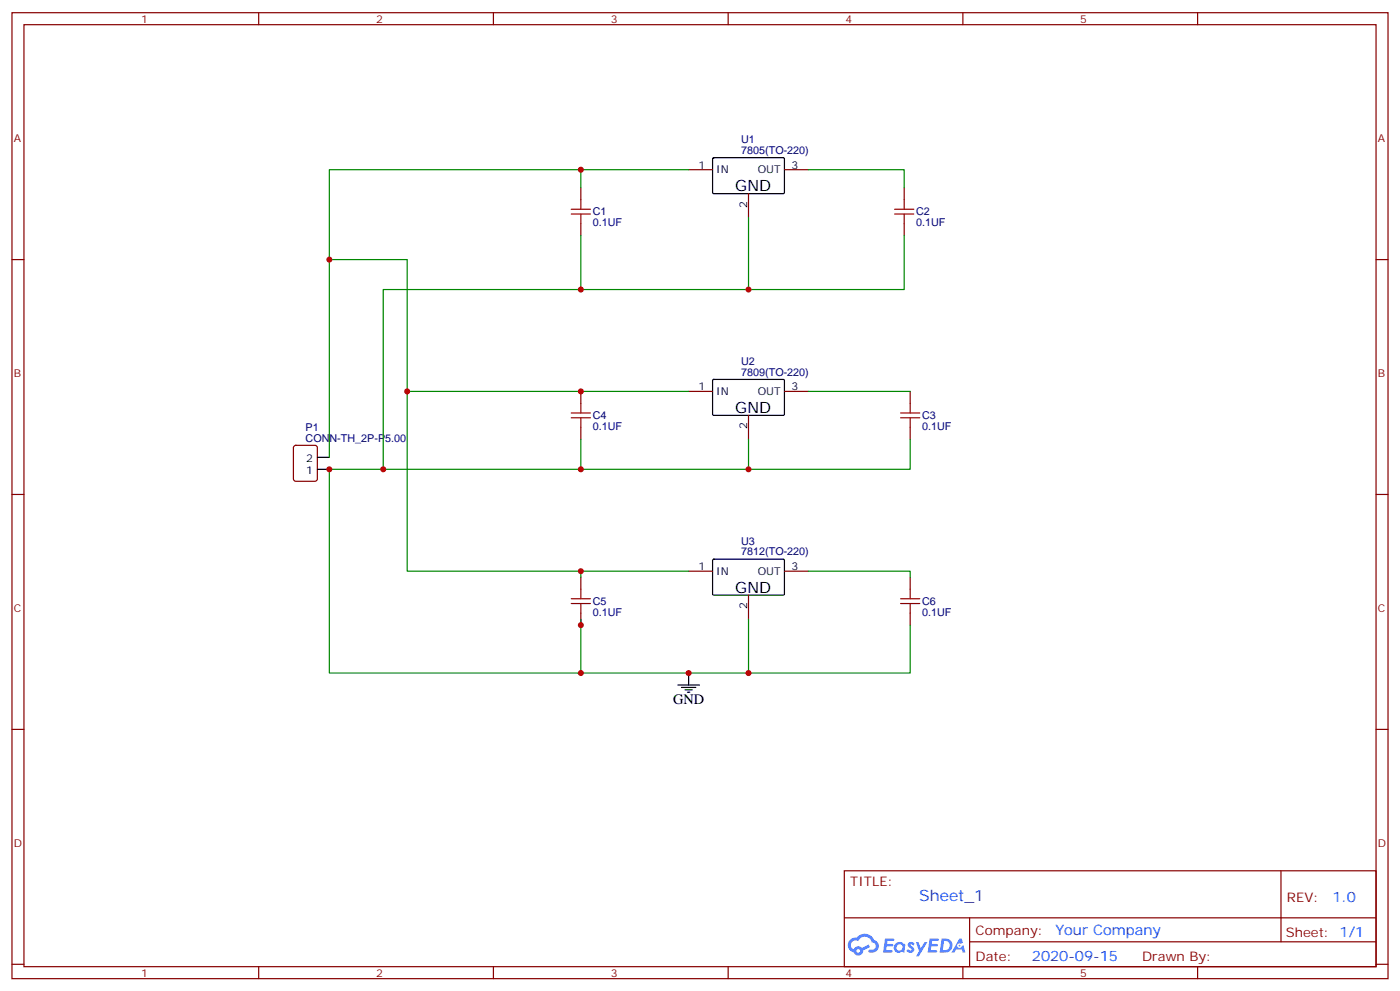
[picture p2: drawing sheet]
<svg xmlns="http://www.w3.org/2000/svg" width="412mm" height="292mm" viewBox="0 0 412 292" stroke-linecap="round" stroke-linejoin="round" font-family="sans-serif">
<g fill="none" stroke="#870000" stroke-width=".35">
<path d="M3.5 3.7h405.4v284.4h-405.4zM7.1 7.3h398.2v277.3h-398.2zM76.2 3.7v3.6M145.3 3.7v3.6M214.5 3.7v3.6M283.6 3.7v3.6M352.8 3.7v3.6M3.5 76.4h3.6M405.3 76.4h3.6M3.5 145.6h3.6M405.3 145.6h3.6M3.5 214.7h3.6"/>
<path d="M405.3 214.7h3.6M248.7 256.3h156.6v28.3h-156.6zM377.3 256.4v20.8M248.7 270.2h156.5M285.6 277.2h119.6M285.6 270.2v14.1M3.5 283.8h3.6M76.2 284.6v3.5M145.3 284.6v3.5M214.5 284.6v3.5M283.6 284.6v3.5M352.8 284.6v3.5"/>
<path d="M405.3 283.8h3.6"/>
</g>
<g fill="#5487ff">
<path d="M267.7 277.5a1.22 1.22 0 0 1 1.7 .3l-.4 .5a.47 .47 0 0 0-.3-.4 .47 .47 0 0 0-.5 .2l.1 .3a1.14 1.14 0 0 1 .8 1.7 1.14 1.14 0 0 1-1.9 0l-.2-.2 .5-.5 .7 .4a.29 .29 0 0 0 .3-.3 .29 .29 0 0 0-.2-.3 1.04 1.04 0 0 1-.6-1.7z"/>
<path d="M260.7 276.3h2.4l.3 .1-.2 .5-1.8 .1-.1 .9h1.5l.3 .3-.3 .4h-1.6l-.2 1.1h1.7l.2 .3-.2 .4h-2.6z"/>
<path d="M273.8 276.3h2.4l.3 .1-.1 .5-1.8 .1-.2 .9h1.6l.3 .3-.4 .4h-1.6l-.1 1.1h1.7l.2 .3-.2 .4h-2.6z"/>
<path d="M282.6 276.3h.7l.3 1.2-.6 .3a.69 .69 0 0 0-1 .3 .69 .69 0 0 0 .4 1 .69 .69 0 0 0 .9-.6l.5-.3 .6 2.2h-.8l-.2-.9h-1.8l-.5 .9h-.8z"/>
<path d="M269.8 277.3h.8l.6 1.9 1.1-1.9h.9l-2.6 4.2h-.8l.9-1.5z"/>
<path d="M277.4 276.3l-.6 4.1h1.3a2.11 2.11 0 0 0 2.5-2.1 2.11 2.11 0 0 0-2.5-2zM278.1 277a1.39 1.39 0 0 1 1.7 1.4 1.39 1.39 0 0 1-1.8 1.3h-.3z"/>
<path d="M263.7 277.9a1.54 1.54 0 0 0-.1 2.1 1.54 1.54 0 0 0 2.2 .2l.6 .2 .3-2.3-.2-.2-.4-.1a1.49 1.49 0 0 0-2.4 .1zM264 278.9a.94 .94 0 0 1 1.8 0 .94 .94 0 0 1-1.8 0z"/>
<path d="M250.4 276.6a2.18 2.18 0 0 0 1.1 3.8 1.44 1.44 0 0 0 1.6 .9 1.44 1.44 0 0 0 1.2-1.5l2-1-.5-.7-1.9 .9a1.47 1.47 0 0 0-2.4 .5 1.39 1.39 0 0 1-.7-2 1.39 1.39 0 0 1 2-.5 2.12 2.12 0 0 1 2.2-1.3 2.12 2.12 0 0 1 1.9 1.7 1.14 1.14 0 0 1 1.1 1.4 1.14 1.14 0 0 1-1.7 .8 .43 .43 0 0 0-.5 .3 .43 .43 0 0 0 .4 .5 1.98 1.98 0 0 0 2.5-1.2 1.98 1.98 0 0 0-1.2-2.5 3.1 3.1 0 0 0-5.3-.7l-.9 .1zM252.3 279.9a.55 .55 0 0 1 1.1 0 .55 .55 0 0 1-1.1 0z"/>
<circle cx="282.6" cy="278.4" r=".26"/>
</g>
<path d="M210 46.6l.3-.2 20.6 .1 .2 .3-.1 10-.3 .2h-20.6l-.2-.3zM210 111.9l.3-.2h20.6l.2 .3-.1 10.1-.3 .2-20.6-.1-.2-.3zM93.5 138.1h3.5M93.5 134.6h3.5M210 164.8l.3-.2 20.6 .1 .2 .3-.1 10-.3 .2-20.6-.1-.2-.3zM202.8 198.1v3.5M199.7 201.6h6.3M200.7 202.4h4.3M201.8 203.1h2.1M202.5 203.8h.7" fill="none" stroke="#000" stroke-width=".35"/>
<g fill="none" stroke="#870000" stroke-width=".35">
<path d="M171.1 55.2v3.6M202.8 50h7.1M220.5 57v7.1M231.1 50h7M266.3 55.2v3.6M171.1 65.8v3.6M266.3 65.8v3.6M171.1 115.2v3.5M202.8 115.2h7.1M231.1 115.2h7M268.1 115.2v3.5M86.7 131.3l.4-.2h5.7l.6 .4 .1 9.5-.5 .6-5.9 .1-.6-.5-.1-9.4z"/>
<path d="M171.1 125.8v3.5M220.5 122.3v7M268.1 125.8v3.5M171.1 169.9v3.5M202.8 168.1h7.1M220.5 175.2v7M231.1 168.1h7M268.1 169.9v3.5M171.1 180.5v3.5M268.1 180.5v3.5"/>
</g>
<g fill="none" stroke="#a10000" stroke-width=".35">
<path d="M171.1 58.8v2.8M266.3 58.8v2.8M168.3 63h5.6M168.3 61.6h5.6M171.1 63v2.8M263.5 63h5.7M263.5 61.6h5.7M266.3 63v2.8M171.1 118.7v2.9M268.1 118.7v2.9M168.3 123h5.6M168.3 121.6h5.6"/>
<path d="M171.1 123v2.8M265.3 123h5.6M265.3 121.6h5.6M268.1 123v2.8M168.3 177.7h5.6M168.3 176.2h5.6M171.1 173.4v2.8M171.1 177.7v2.8M265.3 177.7h5.6M265.3 176.2h5.6M268.1 173.4v2.8M268.1 177.7v2.8"/>
</g>
<g fill="none" stroke="#008700" stroke-width=".35">
<path d="M171.1 50v5.2M202.8 50h-105.8v84.6M238.1 50h28.2v5.2M97 76.4h22.9v91.7h82.9M171.1 69.4v15.8M220.5 64.1v21.1M266.3 69.4v15.8h-153.4v52.9M119.9 115.2h82.9M238.1 115.2h30M171.1 129.3v8.8M220.5 129.3v8.8M268.1 129.3v8.8h-171.1v60h171.1v-14.1"/>
<path d="M171.1 168.1v1.8M238.1 168.1h30v1.8M171.1 182.2v15.9M220.5 182.2v15.9"/>
</g>
<g fill="#c00">
<circle cx="171.1" cy="50" r=".88"/>
<circle cx="171.1" cy="184" r=".88"/>
<circle cx="97" cy="76.4" r=".88"/>
<circle cx="171.1" cy="168.1" r=".88"/>
<circle cx="220.5" cy="138.1" r=".88"/>
<circle cx="171.1" cy="138.1" r=".88"/>
<circle cx="97" cy="138.1" r=".88"/>
<circle cx="171.1" cy="198.1" r=".88"/>
<circle cx="220.5" cy="198.1" r=".88"/>
<circle cx="202.8" cy="198.1" r=".88"/>
<circle cx="112.9" cy="138.1" r=".88"/>
<circle cx="171.1" cy="85.2" r=".88"/>
<circle cx="220.5" cy="85.2" r=".88"/>
<circle cx="119.9" cy="115.2" r=".88"/>
<circle cx="171.1" cy="115.2" r=".88"/>
</g>
<g font-size="4.6">
<text x="216.6" y="56.3">GND</text>
<text x="216.6" y="121.6">GND</text>
<text x="216.6" y="174.5">GND</text>
</g>
<text font-size="4.6" fill="#00f" x="270.8" y="265.4">Sheet_1</text>
<text font-size="4.2" x="198.3" y="207.3">GND</text>
<g font-size="4.2" fill="#00f">
<text x="392.5" y="265.6">1.0</text>
<text x="310.9" y="275.2">Your Company</text>
<text x="304" y="283">2020-09-15</text>
</g>
<g font-size="3.9" fill="#800">
<text x="250.5" y="260.9">TITLE:</text>
<text x="379.1" y="265.6">REV:</text>
<text x="287.4" y="275.1">Company:</text>
<text x="378.7" y="275.7">Sheet: 1/1</text>
<text x="287.4" y="282.8">Date:</text>
<text x="336.4" y="282.9">Drawn By:</text>
</g>
<g font-size="3.2" fill="#800">
<text x="41.6" y="6.7">1</text>
<text x="110.8" y="6.7">2</text>
<text x="179.9" y="6.7">3</text>
<text x="249.1" y="6.7">4</text>
<text x="318.2" y="6.7">5</text>
<text x="4.1" y="41.8">A</text>
<text x="405.9" y="41.8">A</text>
<text x="4.1" y="111">B</text>
<text x="405.9" y="111">B</text>
<text x="4.1" y="180.1">C</text>
<text x="405.9" y="180.1">C</text>
<text x="4.1" y="249.3">D</text>
<text x="405.9" y="249.3">D</text>
<text x="41.6" y="287.5">1</text>
<text x="110.8" y="287.5">2</text>
<text x="179.9" y="287.5">3</text>
<text x="249.1" y="287.5">4</text>
<text x="318.2" y="287.5">5</text>
</g>
<g font-size="3.2" fill="#000080">
<text x="218.3" y="45.3">7805(TO-220)</text>
<text x="218.3" y="42.2">U1</text>
<text x="174.6" y="63.4">C1</text>
<text x="269.9" y="63.4">C2</text>
<text x="174.6" y="66.5">0.1UF</text>
<text x="269.9" y="66.5">0.1UF</text>
<text x="218.3" y="107.5">U2</text>
<text x="218.3" y="110.6">7809(TO-220)</text>
<text x="174.6" y="123.4">C4</text>
<text x="271.6" y="123.4">C3</text>
<text x="90" y="130">CONN-TH_2P-P5.00</text>
<text x="90" y="126.9">P1</text>
<text x="174.6" y="126.5">0.1UF</text>
<text x="271.6" y="126.5">0.1UF</text>
<text x="218.3" y="160.4">U3</text>
<text x="218.3" y="163.5">7812(TO-220)</text>
<text x="174.6" y="178.1">C5</text>
<text x="271.6" y="178.1">C6</text>
<text x="174.6" y="181.2">0.1UF</text>
<text x="271.6" y="181.2">0.1UF</text>
</g>
<g font-size="3.2">
<text x="205.8" y="49.6">1</text>
<text x="211" y="51">IN</text>
<text x="223.2" y="51">OUT</text>
<text x="233.2" y="49.6">3</text>
<text x="220.1" y="61.1" transform="rotate(-90 220.1 61.1)">2</text>
<text x="205.8" y="114.9">1</text>
<text x="211" y="116.3">IN</text>
<text x="223.2" y="116.3">OUT</text>
<text x="233.2" y="114.9">3</text>
<text x="220.1" y="126.4" transform="rotate(-90 220.1 126.4)">2</text>
<text x="90.2" y="136">2</text>
<text x="90.2" y="139.6">1</text>
<text x="205.8" y="167.8">1</text>
<text x="233.2" y="167.8">3</text>
<text x="211" y="169.2">IN</text>
<text x="223.2" y="169.2">OUT</text>
<text x="220.1" y="179.3" transform="rotate(-90 220.1 179.3)">2</text>
</g>
</svg>
